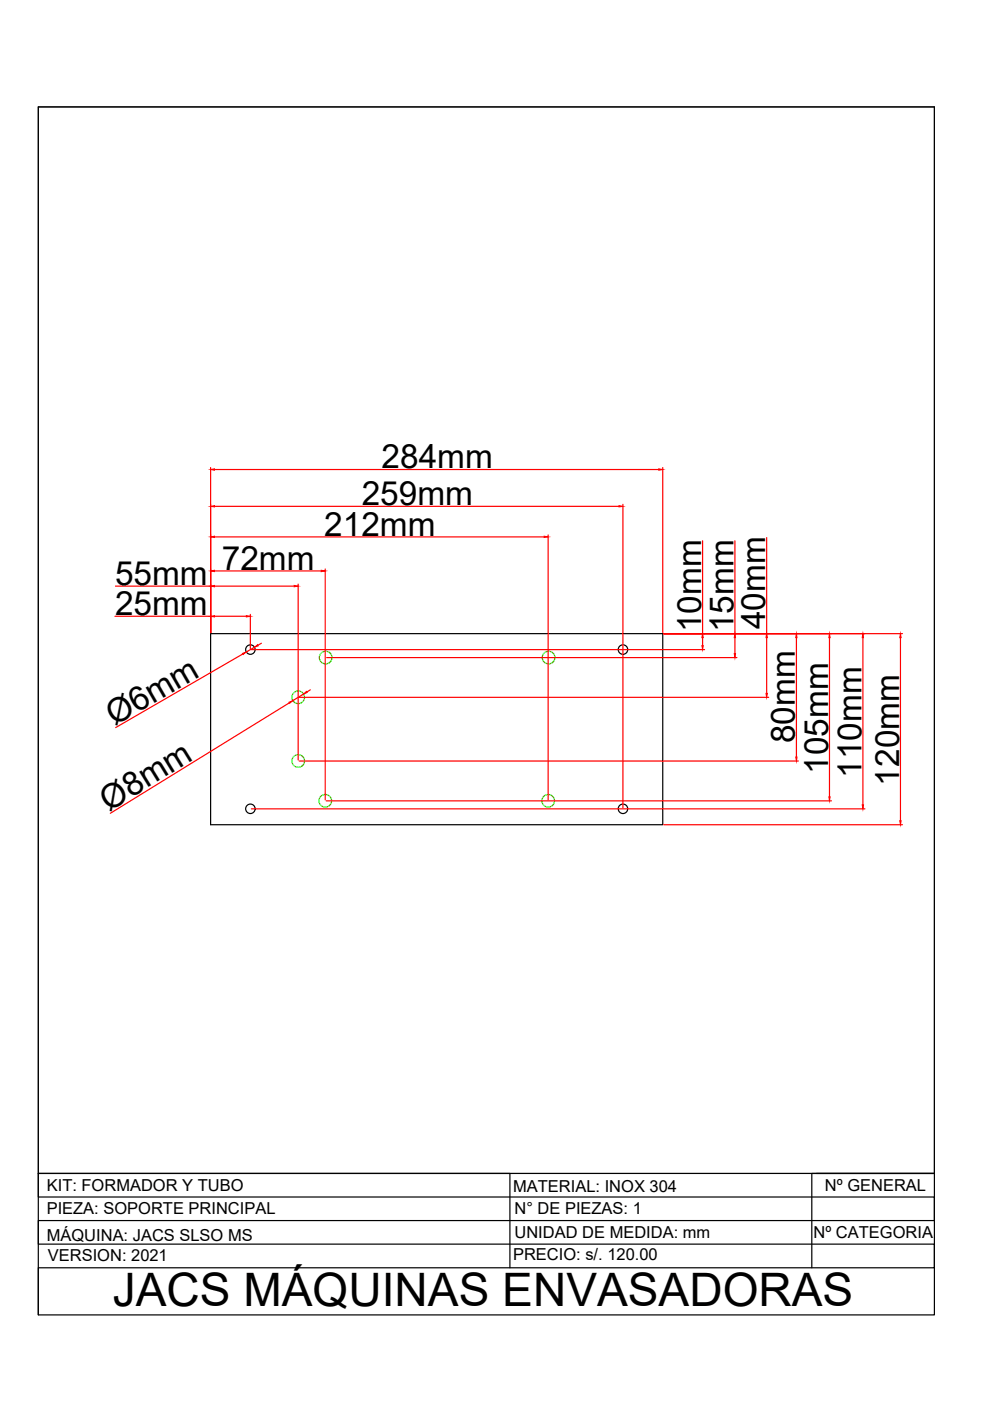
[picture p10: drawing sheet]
<svg xmlns="http://www.w3.org/2000/svg" width="210mm" height="297mm" viewBox="0 0 210 297" stroke-linecap="round" stroke-linejoin="round" font-family="sans-serif">
<!-- layer: 0 -->
<g fill="none" stroke="#000" stroke-width=".25">
<path d="M8.1 22.7h190v256.1h-190zM44.7 134.3h95.8v40.6h-95.8zM8.1 248.8h100v20M173.1 248.8h25M198.1 248.8h-190v5h190v5h-190v5h190v5h-190v10M198.1 248.8h-26v20"/>
<circle cx="53.1" cy="137.7" r="1.01"/>
<circle cx="132.1" cy="137.7" r="1.01"/>
<circle cx="53.1" cy="171.5" r="1.01"/>
<circle cx="132.1" cy="171.5" r="1.01"/>
</g>
<g fill="none" stroke="#0f0" stroke-width=".25">
<circle cx="69" cy="139.4" r="1.34"/>
<circle cx="116.3" cy="139.4" r="1.34"/>
<circle cx="63.2" cy="147.8" r="1.34"/>
<circle cx="63.2" cy="161.3" r="1.34"/>
<circle cx="69" cy="169.8" r="1.34"/>
<circle cx="116.2" cy="169.8" r="1.34"/>
</g>
<g fill="none" stroke="#f00" stroke-width=".25">
<path d="M44.7 99.1v35M45.5 99.5h94.2M140.5 99.1v35M45.5 113.8h69.9M45.5 107.4h85.7M116.2 113.4v56.2M132.1 106.9v64.4M149 114.7v19.6M155.8 114.7v19.6M162.6 114v20.3M24.4 130.7h20.3M24.5 124.3h20.2"/>
<path d="M45.5 130.7h6.7M45.5 124.3h16.9M45.5 121.1h22.6M51.5 138.7l-27 15.6M53.1 130.3v7.2M53.3 137.7h96.1M54 137.2l-1.8 1M55.4 136.4l-.7 .4M63.2 123.8v37.3M69 120.6v49M69.3 139.4h86.9M140.7 134.3h50.6"/>
<path d="M149 135.2v1.7M155.8 135.2v3.4M162.6 135.2v11.8M168.9 135.2v25.3M175.9 135.2v33.8M183 135.2v35.4M190.9 135.2v38.8M61.4 149l-38 23.4M63.4 147.8h99.6M64.4 147.2l-2.3 1.4M65.8 146.3l-.7 .4M53.3 171.5h130.1"/>
<path d="M63.4 161.4h105.9M69.2 169.8h107.1M140.7 174.9h50.6"/>
</g>
<g fill="#f00" stroke="#f00" stroke-width=".21">
<path d="M52.2 130.5l.9 .2-.9 .1z"/>
<path d="M44.7 130.7l.8-.2v.3z"/>
<path d="M62.4 124.1l.8 .2-.8 .1z"/>
<path d="M44.7 124.3l.8-.2v.3z"/>
<path d="M68.1 120.9l.9 .2-.9 .1z"/>
<path d="M44.7 121.1l.8-.2v.3z"/>
<path d="M115.4 113.7l.8 .1-.8 .2z"/>
<path d="M44.7 113.8l.8-.1v.3z"/>
<path d="M131.2 107.2l.9 .2-.9 .1z"/>
<path d="M44.7 107.4l.8-.2v.3z"/>
<path d="M139.7 99.4l.8 .1-.8 .2z"/>
<path d="M44.7 99.5l.8-.1v.3z"/>
<path d="M148.8 136.9h.3l-.1 .8z"/>
<path d="M149 134.3l.1 .9h-.3z"/>
<path d="M155.7 138.6h.2l-.1 .8z"/>
<path d="M155.8 134.3l.1 .9h-.2z"/>
<path d="M162.4 147h.3l-.1 .8z"/>
<path d="M162.6 134.3l.1 .9h-.3z"/>
<path d="M168.7 160.5h.3l-.1 .9z"/>
<path d="M168.9 134.3l.1 .9h-.3z"/>
<path d="M175.7 169h.3l-.1 .8z"/>
<path d="M175.9 134.3l.1 .9h-.3z"/>
<path d="M182.8 170.6h.3l-.1 .9z"/>
<path d="M183 134.3l.1 .9h-.3z"/>
<path d="M190.8 174h.3l-.2 .9z"/>
<path d="M190.9 134.3l.2 .9h-.3z"/>
<path d="M54 137.2l.6-.5 .2 .2z"/>
<path d="M51.4 138.5l.8-.3-.6 .6z"/>
<path d="M64.4 147.2l.6-.6 .1 .2z"/>
<path d="M61.3 148.9l.8-.3-.7 .5z"/>
</g>
<path d="M8.1 22.7h190v226.1h-190z" fill="none" stroke="#000" stroke-width=".21"/>
<text font-size="9.8" x="23.9" y="277">JACS MÁQUINAS ENVASADORAS</text>
<g font-size="7.1">
<text x="80.9" y="99.3">284mm</text>
<text x="76.7" y="107.1">259mm</text>
<text x="68.8" y="113.6">212mm</text>
<text x="24.4" y="124">55mm</text>
<text x="47" y="120.8">72mm</text>
<text x="24.4" y="130.4">25mm</text>
<text x="148.7" y="134.1" transform="rotate(-90 148.7 134.1)">10mm</text>
<text x="155.5" y="134.1" transform="rotate(-90 155.5 134.1)">15mm</text>
<text x="162.3" y="133.4" transform="rotate(-90 162.3 133.4)">40mm</text>
<text x="24.2" y="153.9" transform="rotate(-30 24.2 153.9)">Ø6mm</text>
<text x="168.5" y="157.6" transform="rotate(-90 168.5 157.6)">80mm</text>
<text x="175.6" y="164" transform="rotate(-90 175.6 164)">105mm</text>
<text x="182.7" y="164.9" transform="rotate(-90 182.7 164.9)">110mm</text>
<text x="190.6" y="166.6" transform="rotate(-90 190.6 166.6)">120mm</text>
<text x="23.1" y="172.1" transform="rotate(-32 23.1 172.1)">Ø8mm</text>
</g>
<g font-size="3.5">
<text x="9.9" y="257.5">PIEZA: SOPORTE PRINCIPAL</text>
<text x="9.9" y="252.5">KIT: FORMADOR Y TUBO</text>
<text x="108.8" y="252.6">MATERIAL: INOX 304</text>
<text x="109.1" y="257.5">N° DE PIEZAS: 1</text>
<text x="174.9" y="252.5">Nº GENERAL</text>
<text x="9.9" y="263.1">MÁQUINA: JACS SLSO MS</text>
<text x="109.1" y="262.4">UNIDAD DE MEDIDA: mm</text>
<text x="172.5" y="262.5">Nº CATEGORIA</text>
<text x="10.2" y="267.5">VERSION: 2021</text>
<text x="108.8" y="267.1">PRECIO: s/. 120.00</text>
</g>
</svg>
